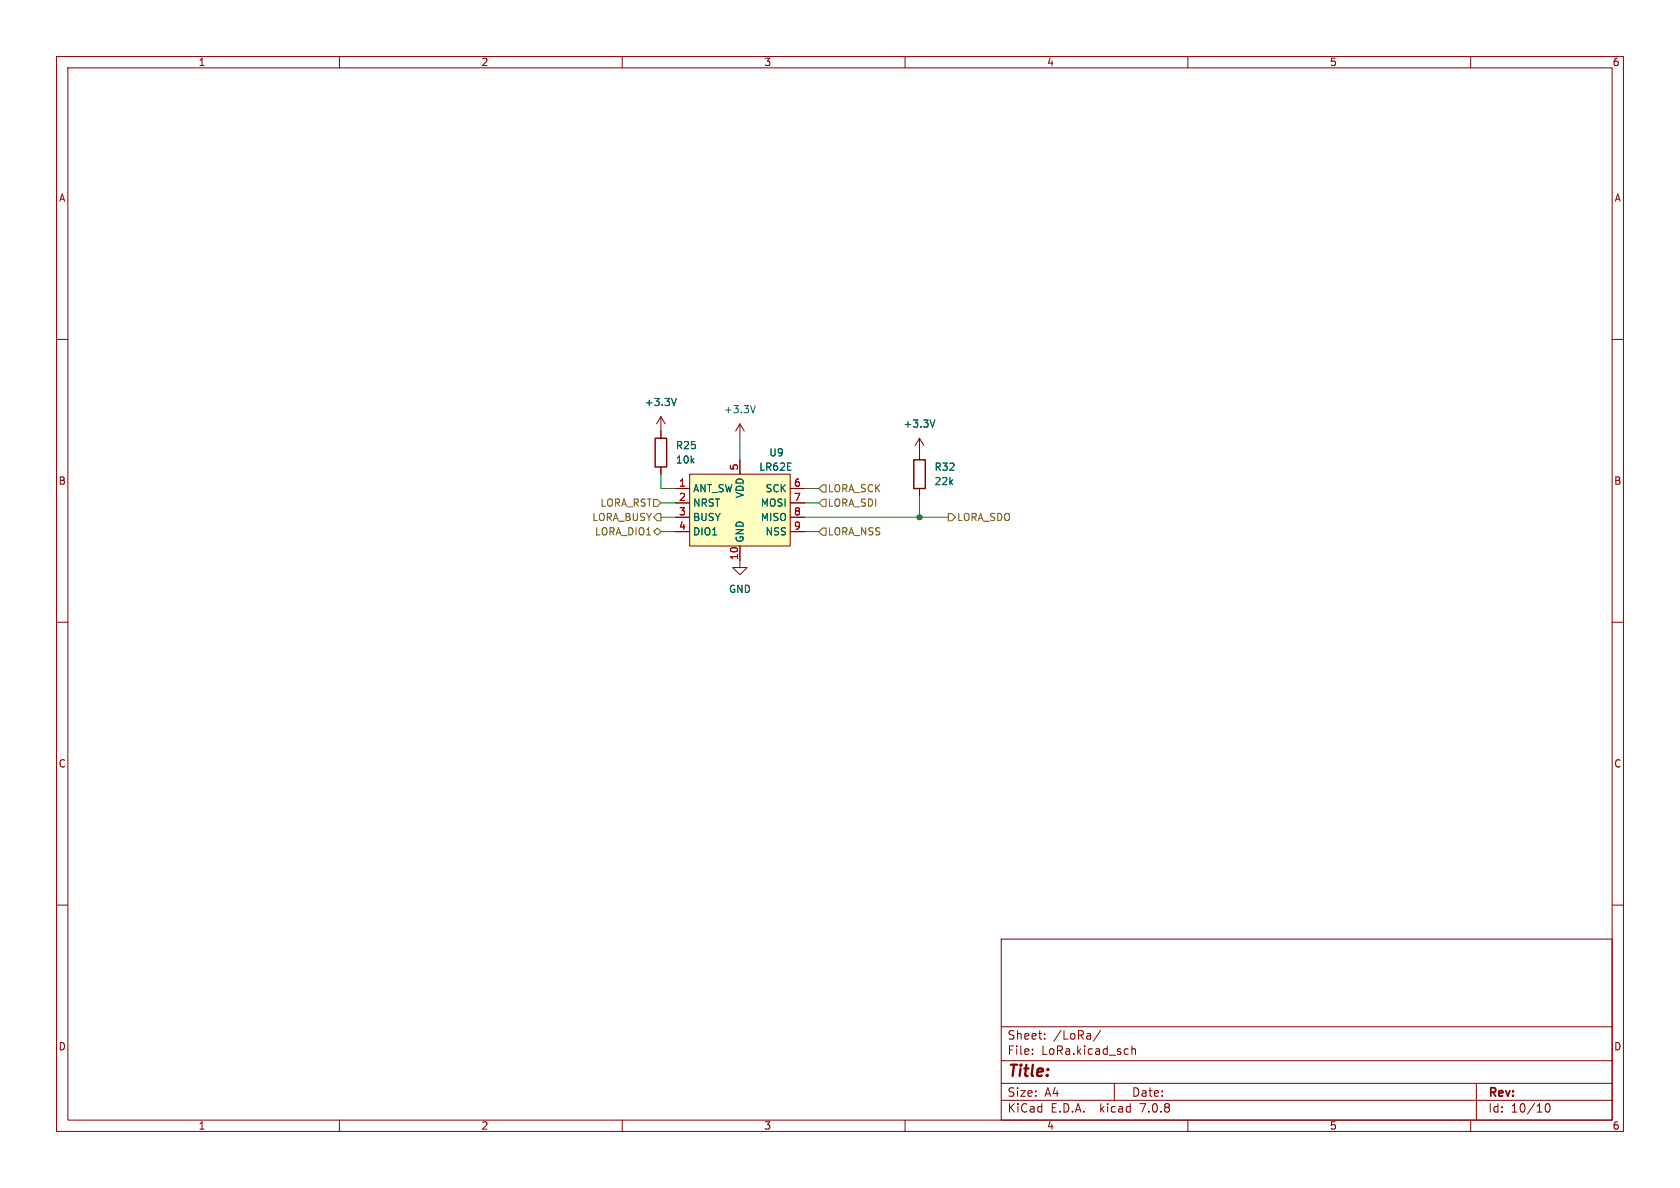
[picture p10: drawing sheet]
<svg xmlns="http://www.w3.org/2000/svg" width="297mm" height="210mm" viewBox="0 0 297 210" stroke-linecap="round" stroke-linejoin="round" font-family="sans-serif">
<g fill="none" stroke="#840000" stroke-width=".18">
<path d="M10 10h277v190h-277zM12 12h273v186h-273zM60 10v2M110 10v2M160 10v2M210 10v2M260 10v2M10 60h2M285 60h2M116.8 73.7v3.8M116.8 73.7l-.7 1.2M116.8 73.7l.8 1.2"/>
<path d="M130.8 74.9v2.6M130.8 74.9l-.8 1.3M130.8 74.9l.8 1.3M162.6 77.5l-.8 1.2M162.6 77.5v3.8M162.6 77.5l.7 1.2M116.8 82.6v1.2M119.4 86.4h2.5M119.4 88.9h2.5M119.4 91.4h2.5M119.4 94h2.5M121.9 83.8h17.8v12.7h-17.8z"/>
<path d="M130.8 96.5v3.8h1.3l-1.3 1.3-1.3-1.3h1.3M130.8 81.3v2.5M139.7 86.4h2.5M139.7 88.9h2.5M139.7 91.4h2.5M139.7 94h2.5M162.6 86.4v1.2M10 110h2M285 110h2M10 160h2M285 160h2M177 166h108v32h-108z"/>
<path d="M60 198v2M110 198v2M160 198v2M177 194.5h108M177 191.5h108M177 187.5h108M177 181.5h108M182.5 186.3v.1M182.5 185.5v.1M184.7 183.6v.1M184.7 182.8v.1M194.6 182.1l-1.3 2"/>
<path d="M197 191.5v3M200.1 184.9v1.5M200.1 185.5l.2-.1 .4 .1v.9M210 198v2M260 198v2M261 191.5v6.5M273.4 195.2l.1-.1a.81 .81 0 0 1 .6 .6 .81 .81 0 0 1-.3 .8l-.1 .1a.81 .81 0 0 1-.6-.6 .81 .81 0 0 1 .3-.8z"/>
</g>
<path d="M121.9 83.8h17.8v12.7h-17.8z" fill="#ffffc2" stroke="#ffffc2" stroke-width=".18"/>
<path d="M119.6 70.4l-.5 1.3M133.5 71.7l-.4 1.3M165.3 74.2l-.4 1.3" fill="none" stroke="#006464" stroke-width=".18"/>
<path d="M115.8 77.5h2.1v5.1h-2.1zM161.5 81.3h2.1v5.1h-2.1z" fill="none" stroke="#840000" stroke-width=".25"/>
<path d="M115.6 94l.6-.7 .6 .7-.6 .6zM115.6 88.3h.6l.6 .6-.6 .6h-.6zM116.2 90.8h.6v1.3h-.6l-.6-.7zM145.4 88.3h.6v1.2h-.6l-.6-.6zM145.4 93.3h.6v1.3h-.6l-.6-.6zM145.4 85.7h.6v1.3h-.6l-.6-.6zM167.6 90.8h.7l.6 .6-.6 .7h-.7z" fill="none" stroke="#725600" stroke-width=".18"/>
<path d="M130.8 77.5v3.8M116.8 83.8v2.6h2.6M116.8 88.9h2.6M116.8 94h2.6M116.8 91.4h2.6M142.2 86.4h2.6M142.2 88.9h2.6M142.2 94h2.6M142.2 91.4h25.4M162.6 87.6v3.8" fill="none" stroke="#009600" stroke-width=".18"/>
<circle cx="162.6" cy="91.4" r=".46" fill="#009600" stroke="#009600" stroke-width=".18"/>
<text font-size="2.8" fill="#840000" x="178" y="190.9">Title:</text>
<g font-size="2.1" fill="#840000">
<text x="178" y="184">Sheet:</text>
<text x="186.2" y="184">/LoRa/</text>
<text x="178" y="186.7">File:</text>
<text x="184.1" y="186.7">LoRa.kicad_sch</text>
<text x="178" y="196.9">KiCad</text>
<text x="178" y="194.1">Size:</text>
<text x="184.7" y="194.1">A4</text>
<text x="185.7" y="196.9">E.D.A.</text>
<text x="194.6" y="196.9">kicad</text>
<text x="200" y="194.1">Date:</text>
<text x="201.8" y="196.9">7.0.8</text>
<text x="263" y="194.3">Rev:</text>
<text x="263" y="196.9">Id:</text>
<text x="267.1" y="196.9">10/10</text>
</g>
<g font-size="1.8" fill="#840000">
<text x="35" y="11.9">1</text>
<text x="85" y="11.9">2</text>
<text x="135" y="11.9">3</text>
<text x="185" y="11.9">4</text>
<text x="235" y="11.9">5</text>
<text x="285" y="11.9">6</text>
<text x="10.3" y="35.9">A</text>
<text x="285.3" y="35.9">A</text>
<text x="10.3" y="85.9">B</text>
<text x="285.3" y="85.9">B</text>
<text x="10.3" y="135.9">C</text>
<text x="285.3" y="135.9">C</text>
<text x="10.3" y="185.9">D</text>
<text x="285.3" y="185.9">D</text>
<text x="35" y="199.9">1</text>
<text x="85" y="199.9">2</text>
<text x="135" y="199.9">3</text>
<text x="185" y="199.9">4</text>
<text x="235" y="199.9">5</text>
<text x="285" y="199.9">6</text>
</g>
<g font-size="1.8" fill="#006464">
<text x="113.9" y="72">+3.3V</text>
<text x="127.9" y="73.3">+3.3V</text>
<text x="159.6" y="75.8">+3.3V</text>
<text x="119.4" y="82.1">10k</text>
<text x="119.4" y="79.6">R25</text>
<text x="134.1" y="83.4">LR62E</text>
<text x="135.9" y="80.9">U9</text>
<text x="165.1" y="83.4">R32</text>
<text x="122.4" y="87.2">ANT_SW</text>
<text x="122.4" y="89.8">NRST</text>
<text x="131.7" y="88.2" transform="rotate(-90 131.7 88.2)">VDD</text>
<text x="134.4" y="89.8">MOSI</text>
<text x="135.2" y="87.2">SCK</text>
<text x="165.1" y="86">22k</text>
<text x="122.4" y="92.3">BUSY</text>
<text x="122.4" y="94.8">DIO1</text>
<text x="134.4" y="92.3">MISO</text>
<text x="135.2" y="94.8">NSS</text>
<text x="131.7" y="96" transform="rotate(-90 131.7 96)">GND</text>
<text x="128.8" y="105">GND</text>
</g>
<g font-size="1.8" fill="#a90000">
<text x="130.6" y="83.3" transform="rotate(-90 130.6 83.3)">5</text>
<text x="119.9" y="86.1">1</text>
<text x="119.9" y="88.6">2</text>
<text x="140.3" y="86.1">6</text>
<text x="140.3" y="88.6">7</text>
<text x="119.9" y="91.2">3</text>
<text x="119.9" y="93.7">4</text>
<text x="140.3" y="91.2">8</text>
<text x="140.3" y="93.7">9</text>
<text x="130.6" y="99.1" transform="rotate(-90 130.6 99.1)">10</text>
</g>
<g font-size="1.8" fill="#725600">
<text x="106" y="89.8">LORA_RST</text>
<text x="146.2" y="89.8">LORA_SDI</text>
<text x="146.2" y="87.2">LORA_SCK</text>
<text x="104.6" y="92.3">LORA_BUSY</text>
<text x="105.1" y="94.8">LORA_DIO1</text>
<text x="146.2" y="94.8">LORA_NSS</text>
<text x="169.1" y="92.3">LORA_SDO</text>
</g>
</svg>
